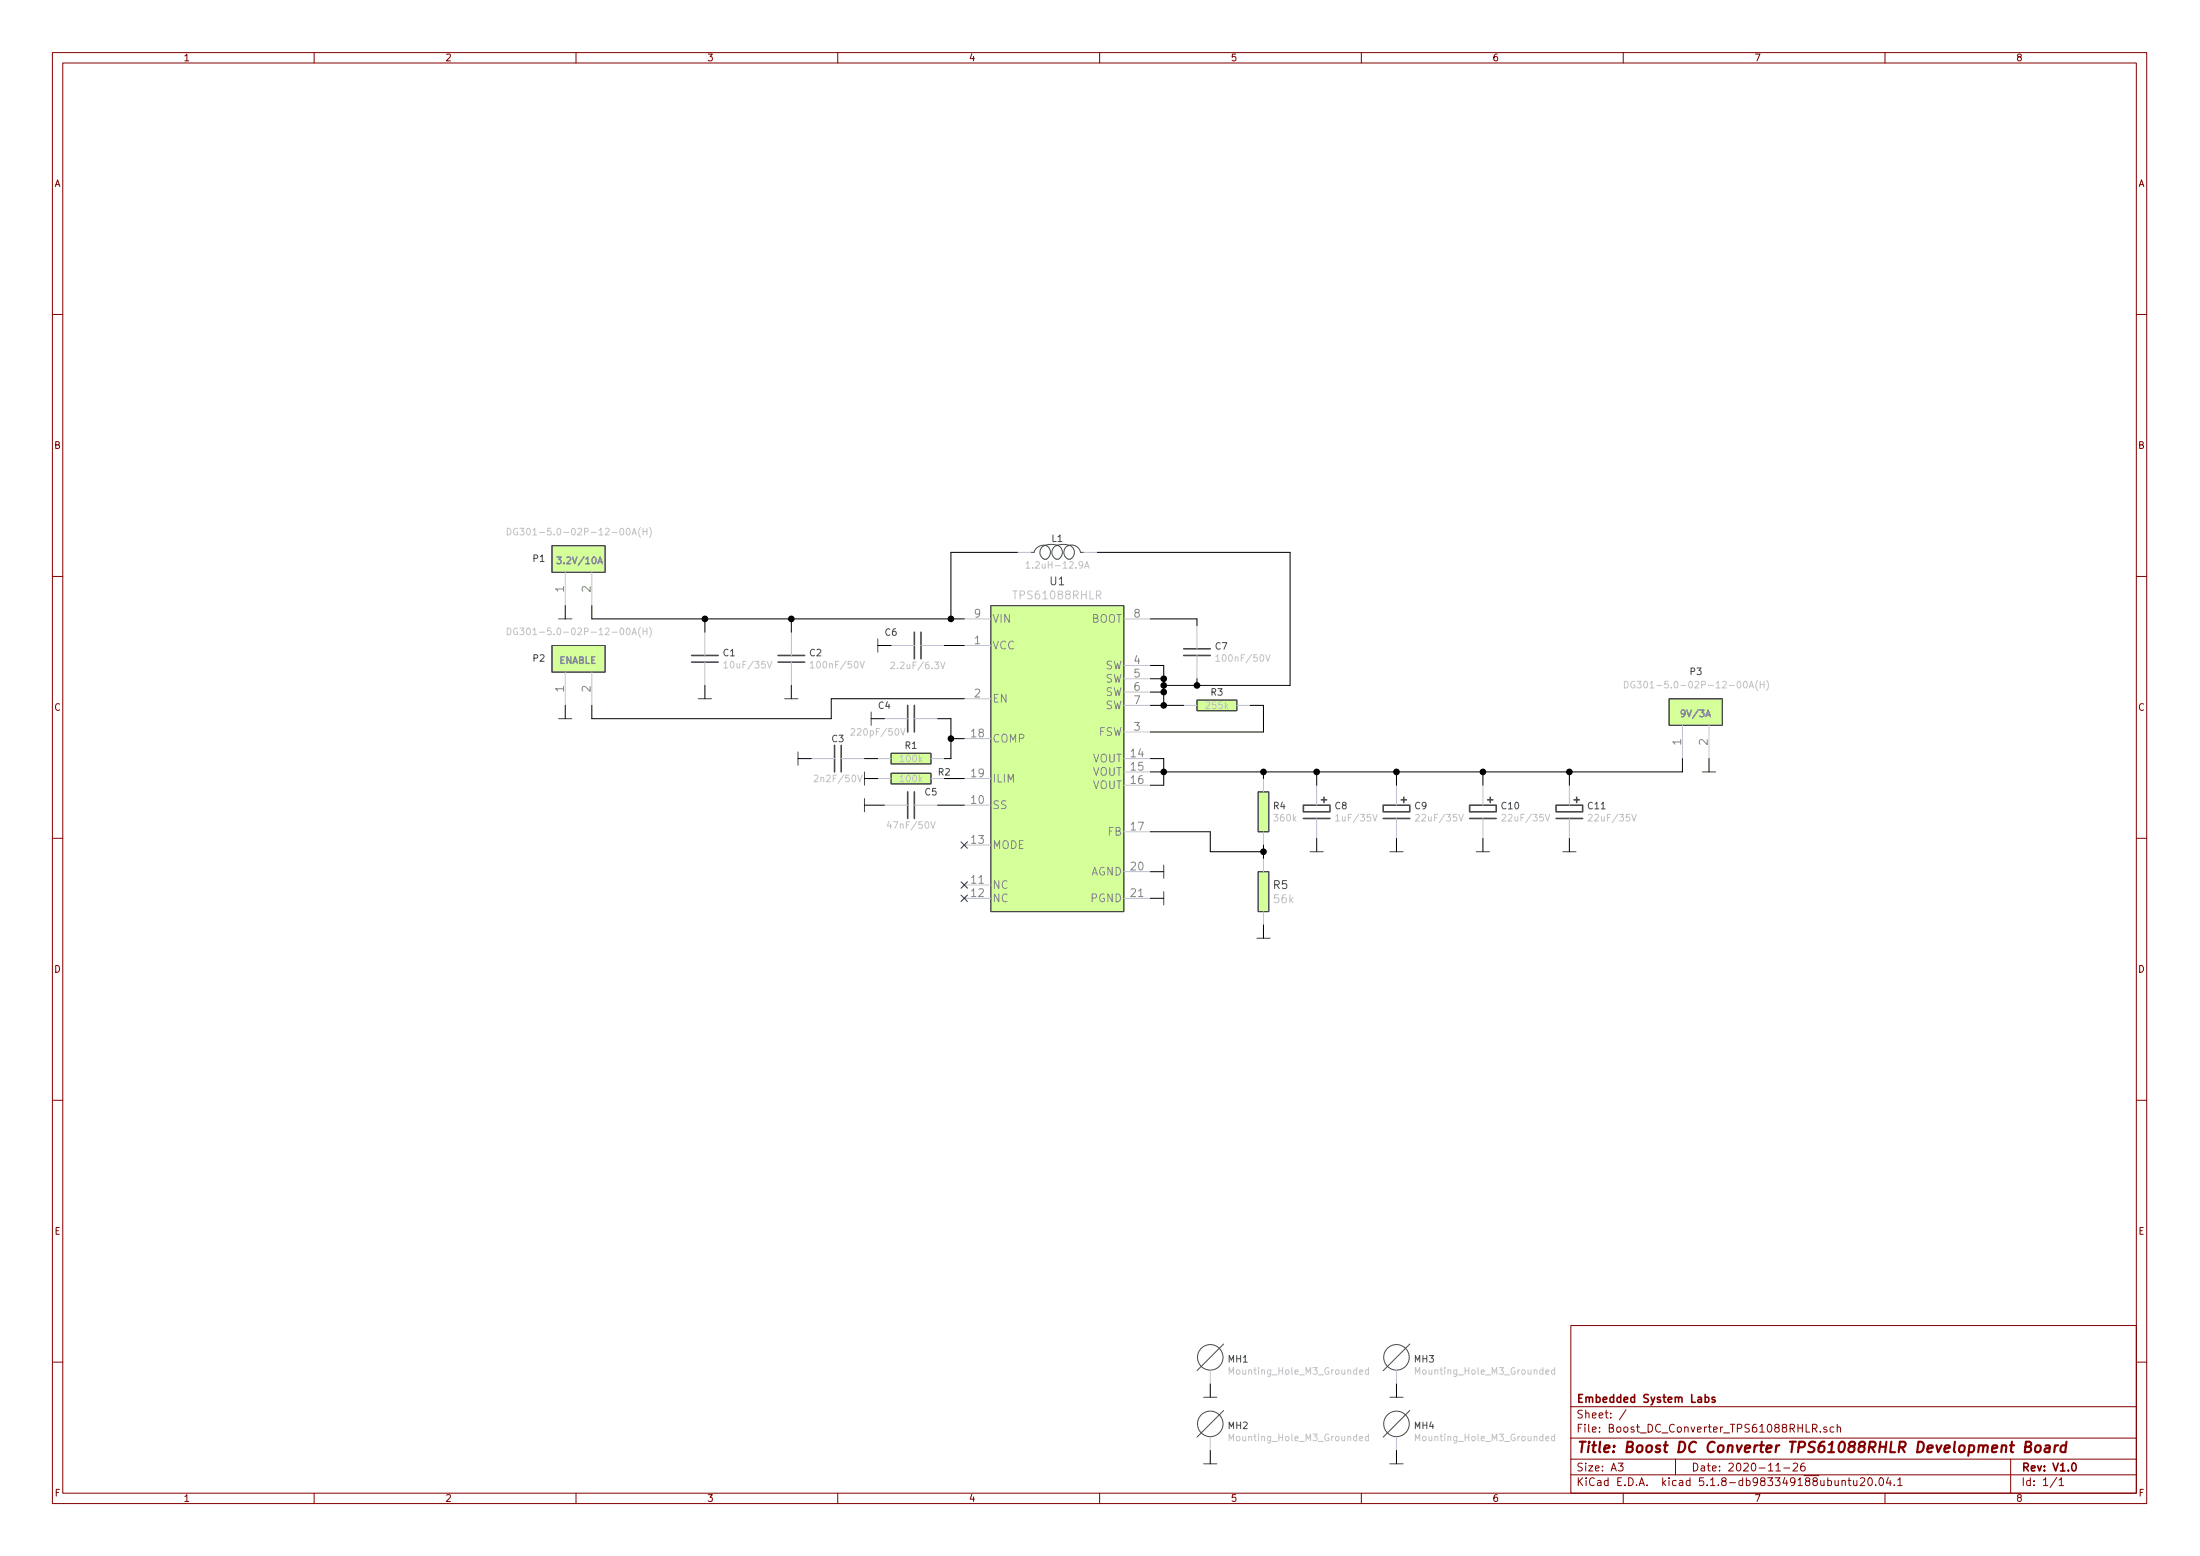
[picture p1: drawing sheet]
EESchema Schematic File Version 4
EELAYER 30 0
EELAYER END
$Descr A3 16535 11693
encoding utf-8
Sheet 1 1
Title "Boost DC Converter TPS61088RHLR Development Board"
Date "2020-11-26"
Rev "V1.0"
Comp "Embedded System Labs"
Comment1 ""
Comment2 ""
Comment3 ""
Comment4 ""
$EndDescr
$Comp
L Switching_Regulators:TPS61088RHLR U1
U 1 1
P 7950 5700
F 0 "U1" H 7950 7036 60  0000 C CNN
F 1 "TPS61088RHLR" H 7950 6930 60  0000 C CNN
F 2 "Switching:TPS61088RHLR" H 7950 5690 60  0001 C CNN
F 3 "https://www.ti.com/general/docs/suppproductinfo.tsp?distId=26&gotoUrl=http%3A%2F%2Fwww.ti.com%2Flit%2Fgpn%2Ftps61088" H 7950 5750 60  0001 C CNN
F 4 "Texas Instruments" H 7950 5700 50  0001 C CNN "Manufacturer"
F 5 "TPS61088RHLR" H 7950 5700 50  0001 C CNN "Manufacturer Part Number"
F 6 "Mouser" H 7950 5700 50  0001 C CNN "Supplier"
F 7 "595-TPS61088RHLR" H 7950 5700 50  0001 C CNN "Supplier Part Number"
F 8 "https://pl.mouser.com/ProductDetail/Texas-Instruments/TPS61088RHLR?qs=MiqG6Kq1qKNjgpnslrNKug%3D%3D" H 7950 5700 50  0001 C CNN "URL"
F 9 "13,95" H 7950 5700 50  0001 C CNN "Price@1pc"
F 10 "7" H 7950 5700 50  0001 C CNN "Price@1000pcs"
F 11 "MW" H 7950 5700 50  0001 C CNN "Developer"
F 12 "VQFN-20" H 7950 5700 50  0001 C CNN "Package"
F 13 "C87357" H 7950 5700 50  0001 C CNN "LSCS Part # (optional)"
	1    7950 5700
	1    0    0    -1  
$EndComp
$Comp
L Capacitors_Smd0603:100nF_0603 C7
U 1 1
P 9000 4900
F 0 "C7" H 9131 4946 50  0000 L CNN
F 1 "100nF/50V" H 9131 4855 50  0000 L CNN
F 2 "Capacitors_Smd_0603:100nF_0603" H 9000 4900 60  0001 C CNN
F 3 "Capacitors/Smd_0603/Components_Documentation/KEM_C1005_Y5V_SMD.pdf" H 9000 4900 60  0001 C CNN
F 4 "SAMSUNG" H 9000 4900 50  0001 C CNN "Manufacturer"
F 5 "CL10B104JB8NNNC" H 9000 4900 50  0001 C CNN "Manufacturer Part Number"
F 6 "TME" H 9000 4900 50  0001 C CNN "Supplier"
F 7 "CL10B104JB8NNNC" H 9000 4900 50  0001 C CNN "Supplier Part Number"
F 8 "https://www.tme.eu/pl/details/cl10b104jb8nnnc/kondensatory-mlcc-smd-0603/samsung/" H 9000 4900 50  0001 C CNN "URL"
F 9 "0,04540" H 9000 4900 50  0001 C CNN "Price@1pc"
F 10 "0,02231" H 9000 4900 50  0001 C CNN "Price@1000pcs"
F 11 "0603" H 9000 4900 50  0001 C CNN "Package"
	1    9000 4900
	1    0    0    -1  
$EndComp
Wire Wire Line
	8650 4650 9000 4650
Wire Wire Line
	9000 4650 9000 4700
Wire Wire Line
	9000 5100 9000 5150
Wire Wire Line
	8650 5000 8750 5000
Wire Wire Line
	8750 5000 8750 5100
Wire Wire Line
	8750 5300 8650 5300
Wire Wire Line
	8650 5100 8750 5100
Connection ~ 8750 5100
Wire Wire Line
	8750 5100 8750 5150
Wire Wire Line
	8650 5200 8750 5200
Connection ~ 8750 5200
Wire Wire Line
	8750 5200 8750 5300
Wire Wire Line
	9000 5150 8750 5150
Connection ~ 8750 5150
Wire Wire Line
	8750 5150 8750 5200
$Comp
L Resistors_Smd0603:255k R3
U 1 1
P 9150 5300
F 0 "R3" V 9050 5300 50  0000 C CNN
F 1 "255k" V 9150 5300 50  0000 C CNN
F 2 "Resistor_Smd_0603:255k_0603" H 9150 4850 50  0001 C CNN
F 3 "https://www.tme.eu/Document/a839d5a6a074011d43019559d4a1a0c7/AOA0000C307.pdf" H 9150 4850 50  0001 C CNN
F 4 "Panasonic" H 9150 5300 50  0001 C CNN "Manufacturer"
F 5 "ERA3AEB2553V" H 9150 5300 50  0001 C CNN "Manufacturer Part Number"
F 6 "TME" H 9150 5300 50  0001 C CNN "Supplier"
F 7 "ERA3AEB2553V" H 9150 5300 50  0001 C CNN "Supplier Part Number"
F 8 "https://www.tme.eu/pl/details/era3aeb2553v/rezystory-precyzyjne-smd-0603/panasonic/" H 9150 5300 50  0001 C CNN "URL"
F 9 "0,37065" H 9150 5300 50  0001 C CNN "Price@10pc"
F 10 "0,15157" H 9150 5300 50  0001 C CNN "Price@1000pcs"
F 11 "MW" H 9150 5300 50  0001 C CNN "Developer"
F 12 "0603" H 9150 5300 50  0001 C CNN "Package"
F 13 "C23354" H 9150 5300 50  0001 C CNN "LCSC Part # (optional)"
	1    9150 5300
	0    1    1    0   
$EndComp
Wire Wire Line
	8900 5300 8750 5300
Connection ~ 8750 5300
Wire Wire Line
	9400 5300 9500 5300
Wire Wire Line
	9500 5300 9500 5500
Wire Wire Line
	9500 5500 8650 5500
$Comp
L Capacitors_Smd0603:2_2uF_0603 C6
U 1 1
P 6900 4850
F 0 "C6" V 6800 4650 50  0000 C CNN
F 1 "2.2uF/6.3V" V 7050 4850 50  0000 C CNN
F 2 "Capacitors_Smd_0603:2_2uF_0603" H 7050 4500 50  0001 C CNN
F 3 "C:/Wiktor/KiCad/KiCadWolowik/Schematic/Capacitors/Smd_0603/Components_Documentation/2_2uF_0603.pdf" H 7050 4500 50  0001 C CNN
F 4 "0603" H 6900 4850 50  0001 C CNN "Package"
	1    6900 4850
	0    1    1    0   
$EndComp
Wire Wire Line
	7250 4850 7100 4850
$Comp
L power:GND #PWR0101
U 1 1
P 6600 4850
F 0 "#PWR0101" H 6600 4950 30  0001 C CNN
F 1 "GND" H 6600 4750 30  0001 C CNN
F 2 "" H 6600 4850 60  0000 C CNN
F 3 "" H 6600 4850 60  0000 C CNN
	1    6600 4850
	0    -1   -1   0   
$EndComp
$Comp
L power:GND #PWR0102
U 1 1
P 8750 6550
F 0 "#PWR0102" H 8750 6650 30  0001 C CNN
F 1 "GND" H 8750 6450 30  0001 C CNN
F 2 "" H 8750 6550 60  0000 C CNN
F 3 "" H 8750 6550 60  0000 C CNN
	1    8750 6550
	0    -1   -1   0   
$EndComp
$Comp
L power:GND #PWR0103
U 1 1
P 8750 6750
F 0 "#PWR0103" H 8750 6850 30  0001 C CNN
F 1 "GND" H 8750 6650 30  0001 C CNN
F 2 "" H 8750 6750 60  0000 C CNN
F 3 "" H 8750 6750 60  0000 C CNN
	1    8750 6750
	0    -1   -1   0   
$EndComp
Wire Wire Line
	8750 6550 8650 6550
Wire Wire Line
	8650 6750 8750 6750
Wire Wire Line
	6700 4850 6600 4850
$Comp
L Inductors:1.2uH-12.9A L1
U 1 1
P 7950 4150
F 0 "L1" V 8050 4150 50  0000 C CNN
F 1 "1.2uH-12.9A" V 7850 4150 50  0000 C CNN
F 2 "Inductors:CDMC8D28NP-1R2MC" H 7950 4150 50  0001 C CNN
F 3 "https://pl.mouser.com/datasheet/2/390/CDMC8D28-837924.pdf" H 7950 4150 50  0001 C CNN
F 4 "Sumida" H 7950 4150 50  0001 C CNN "Manufacturer"
F 5 "CDMC8D28NP-1R2MC" H 7950 4150 50  0001 C CNN "Manufacturer Part Number"
F 6 "Mouser" H 7950 4150 50  0001 C CNN "Supplier"
F 7 "851-CDMC8D28NP-1R2MC" H 7950 4150 50  0001 C CNN "Supplier Part Number"
F 8 "https://pl.mouser.com/ProductDetail/Murata-Electronics/DFE252012P-1R0M=P2?qs=KuGPmAKtFKUHla8Odvjl9w%3D%3D" H 7950 4150 50  0001 C CNN "URL"
F 9 "6,47" H 7950 4150 50  0001 C CNN "Price@1pc"
F 10 "2,6" H 7950 4150 50  0001 C CNN "Price@1000pcs"
F 11 "MW" H 7950 4150 50  0001 C CNN "Developer"
F 12 "9,5x8,7x3mm" H 7950 4150 50  0001 C CNN "Package"
F 13 "" H 7950 4150 50  0001 C CNN "LCSC Part # (optional)"
	1    7950 4150
	0    -1   -1   0   
$EndComp
Wire Wire Line
	8250 4150 9700 4150
Wire Wire Line
	9700 4150 9700 5150
Wire Wire Line
	9700 5150 9000 5150
Connection ~ 9000 5150
Wire Wire Line
	7650 4150 7150 4150
Wire Wire Line
	7150 4150 7150 4650
Wire Wire Line
	7150 4650 7250 4650
$Comp
L Capacitors_Smd0603:100nF_0603 C2
U 1 1
P 5950 4950
F 0 "C2" H 6081 4996 50  0000 L CNN
F 1 "100nF/50V" H 6081 4905 50  0000 L CNN
F 2 "Capacitors_Smd_0603:100nF_0603" H 5950 4950 60  0001 C CNN
F 3 "Capacitors/Smd_0603/Components_Documentation/KEM_C1005_Y5V_SMD.pdf" H 5950 4950 60  0001 C CNN
F 4 "SAMSUNG" H 5950 4950 50  0001 C CNN "Manufacturer"
F 5 "CL10B104JB8NNNC" H 5950 4950 50  0001 C CNN "Manufacturer Part Number"
F 6 "TME" H 5950 4950 50  0001 C CNN "Supplier"
F 7 "CL10B104JB8NNNC" H 5950 4950 50  0001 C CNN "Supplier Part Number"
F 8 "https://www.tme.eu/pl/details/cl10b104jb8nnnc/kondensatory-mlcc-smd-0603/samsung/" H 5950 4950 50  0001 C CNN "URL"
F 9 "0,04540" H 5950 4950 50  0001 C CNN "Price@1pc"
F 10 "0,02231" H 5950 4950 50  0001 C CNN "Price@1000pcs"
F 11 "0603" H 5950 4950 50  0001 C CNN "Package"
	1    5950 4950
	1    0    0    -1  
$EndComp
Wire Wire Line
	7150 4650 5950 4650
Wire Wire Line
	5950 4650 5950 4750
Connection ~ 7150 4650
$Comp
L power:GND #PWR0104
U 1 1
P 5950 5250
F 0 "#PWR0104" H 5950 5350 30  0001 C CNN
F 1 "GND" H 5950 5150 30  0001 C CNN
F 2 "" H 5950 5250 60  0000 C CNN
F 3 "" H 5950 5250 60  0000 C CNN
	1    5950 5250
	-1   0    0    1   
$EndComp
Wire Wire Line
	5950 5150 5950 5250
$Comp
L Capacitors_Smd1210:10uF_35V_X7R_1210 C1
U 1 1
P 5300 4950
F 0 "C1" H 5431 4996 50  0000 L CNN
F 1 "10uF/35V" H 5431 4905 50  0000 L CNN
F 2 "Capacitors_Smd_1210:10uF_35V_X7R_1210" H 5300 4950 50  0001 C CNN
F 3 "Capacitors/Smd_1210/General Multilayer Ceramic Capacitors.pdf" H 5300 4950 50  0001 C CNN
F 4 "SAMSUNG" H 5300 4950 50  0001 C CNN "Manufacturer"
F 5 "CL32B106KLULNNE" H 5300 4950 50  0001 C CNN "Manufacturer Part Number"
F 6 "TME" H 5300 4950 50  0001 C CNN "Supplier"
F 7 "CL32B106KLULNNE" H 5300 4950 50  0001 C CNN "Supplier Part Number"
F 8 "https://www.tme.eu/pl/details/cl32b106klulnne/kondensatory-mlcc-smd-1210/samsung/" H 5300 4950 50  0001 C CNN "URL"
F 9 "1,35100" H 5300 4950 50  0001 C CNN "Price@1pc"
F 10 "0,63386" H 5300 4950 50  0001 C CNN "Price@1000pcs"
F 11 "WP" H 5300 4950 50  0001 C CNN "Developer"
F 12 "1210" H 5300 4950 50  0001 C CNN "Package"
	1    5300 4950
	1    0    0    -1  
$EndComp
$Comp
L power:GND #PWR0105
U 1 1
P 5300 5250
F 0 "#PWR0105" H 5300 5350 30  0001 C CNN
F 1 "GND" H 5300 5150 30  0001 C CNN
F 2 "" H 5300 5250 60  0000 C CNN
F 3 "" H 5300 5250 60  0000 C CNN
	1    5300 5250
	-1   0    0    1   
$EndComp
Wire Wire Line
	5300 5150 5300 5250
Wire Wire Line
	5950 4650 5300 4650
Wire Wire Line
	5300 4650 5300 4750
Connection ~ 5950 4650
$Comp
L Resistors_Smd0603:100k_0603 R2
U 1 1
P 6850 5850
F 0 "R2" V 6800 6100 50  0000 C CNN
F 1 "100k" V 6850 5850 50  0000 C CNN
F 2 "Resistor_Smd_0603:100k_0603" H 6850 5850 50  0001 C CNN
F 3 "https://www.tme.eu/Document/fa390a0a31e891a154d3713216995c6e/HighPowerHP.pdf" H 6850 5850 50  0001 C CNN
F 4 "ROYAL OHM" H 6850 5850 50  0001 C CNN "Manufacturer"
F 5 "HP03W5J0104T5E" H 6850 5850 50  0001 C CNN "Manufacturer Part Number"
F 6 "TME" H 6850 5850 50  0001 C CNN "Supplier"
F 7 "HP03-100K5%" H 6850 5850 50  0001 C CNN "Supplier Part Number"
F 8 "https://www.tme.eu/pl/details/hp03-100k5%25/rezystory-smd-0603/royal-ohm/hp03w5j0104t5e/" H 6850 5850 50  0001 C CNN "URL"
F 9 "0,07415" H 6850 5850 50  0001 C CNN "Price@50pcs"
F 10 "0,01696" H 6850 5850 50  0001 C CNN "Price@1000pcs"
F 11 "MW" H 6850 5850 50  0001 C CNN "Developer"
F 12 "0603" H 6850 5850 50  0001 C CNN "Package"
F 13 "C269699" H 6850 5850 50  0001 C CNN "LCSC Part # (optional)"
	1    6850 5850
	0    1    1    0   
$EndComp
Wire Wire Line
	7250 5850 7100 5850
$Comp
L power:GND #PWR0106
U 1 1
P 6500 5850
F 0 "#PWR0106" H 6500 5950 30  0001 C CNN
F 1 "GND" H 6500 5750 30  0001 C CNN
F 2 "" H 6500 5850 60  0000 C CNN
F 3 "" H 6500 5850 60  0000 C CNN
	1    6500 5850
	0    -1   -1   0   
$EndComp
Wire Wire Line
	6600 5850 6500 5850
$Comp
L Capacitors_Smd0603:47nF_0603 C5
U 1 1
P 6850 6050
F 0 "C5" V 6750 6200 50  0000 C CNN
F 1 "47nF/50V" V 7000 6050 50  0000 C CNN
F 2 "Capacitors_Smd_0603:47nF_0603" H 6850 6050 60  0001 C CNN
F 3 "http://www.passivecomponent.com/wp-content/uploads/datasheet/WTC_MLCC_General_Purpose.pdf" H 6850 6050 60  0001 C CNN
F 4 "WALSIN" H 6850 6050 50  0001 C CNN "Manufacturer"
F 5 "0603B473K500CT" H 6850 6050 50  0001 C CNN "Manufacturer Part Number"
F 6 "TME" H 6850 6050 50  0001 C CNN "Supplier"
F 7 "0603B473K500CT" H 6850 6050 50  0001 C CNN "Supplier Part Number"
F 8 "https://www.tme.eu/pl/details/0603b473k500ct/kondensatory-mlcc-smd-0603/walsin/" H 6850 6050 50  0001 C CNN "URL"
F 9 "0,06502" H 6850 6050 50  0001 C CNN "Price@100pcs"
F 10 "0,02748" H 6850 6050 50  0001 C CNN "Price@1000pcs"
F 11 "MW" H 6850 6050 50  0001 C CNN "Developer"
F 12 "0603" H 6850 6050 50  0001 C CNN "Package"
F 13 "C313102" H 6850 6050 50  0001 C CNN "LCSC Part # (optional)"
	1    6850 6050
	0    1    1    0   
$EndComp
Wire Wire Line
	7250 6050 7050 6050
$Comp
L power:GND #PWR0107
U 1 1
P 6500 6050
F 0 "#PWR0107" H 6500 6150 30  0001 C CNN
F 1 "GND" H 6500 5950 30  0001 C CNN
F 2 "" H 6500 6050 60  0000 C CNN
F 3 "" H 6500 6050 60  0000 C CNN
	1    6500 6050
	0    -1   -1   0   
$EndComp
Wire Wire Line
	6500 6050 6650 6050
NoConn ~ 7250 6350
NoConn ~ 7250 6650
NoConn ~ 7250 6750
Wire Wire Line
	8650 5700 8750 5700
Wire Wire Line
	8750 5700 8750 5800
Wire Wire Line
	8750 5900 8650 5900
Wire Wire Line
	8650 5800 8750 5800
Connection ~ 8750 5800
Wire Wire Line
	8750 5800 8750 5900
$Comp
L Resistors_Smd0603:360k_0603 R4
U 1 1
P 9500 6100
F 0 "R4" H 9568 6146 50  0000 L CNN
F 1 "360k" H 9568 6055 50  0000 L CNN
F 2 "Resistor_Smd_0603:360k_0603" H 9500 6100 50  0001 C CNN
F 3 "/home/mw/kicad_library/Schematic/Resistors/Smd_0603/Components_Documentation/Vishay_Resistors_SM0603.pdf" H 9500 6100 50  0001 C CNN
F 4 "0603" H 9500 6100 50  0001 C CNN "Package"
	1    9500 6100
	1    0    0    -1  
$EndComp
Wire Wire Line
	8750 5800 9500 5800
Wire Wire Line
	9500 5800 9500 5850
$Comp
L Resistors_Smd0603:56k_0603 R5
U 1 1
P 9500 6700
F 0 "R5" H 9568 6753 60  0000 L CNN
F 1 "56k" H 9568 6647 60  0000 L CNN
F 2 "Resistor_Smd_0603:56k_0603" H 9500 7350 60  0001 C CNN
F 3 "Resistors/Smd_0603/Components_Documentation/Vishay_Resistors_SM0603.pdf" H 9500 7350 60  0001 C CNN
F 4 "ROYAL OHM" H 9500 6700 50  0001 C CNN "Manufacturer"
F 5 "0603SAF5602T5E" H 9500 6700 50  0001 C CNN "Manufacturer Part Number"
F 6 "TME" H 9500 6700 50  0001 C CNN "Supplier"
F 7 "	SMD0603-56K-1%" H 9500 6700 50  0001 C CNN "Supplier Part Number"
F 8 "https://www.tme.eu/pl/details/smd0603-56k-1%2525/rezystory-smd-0603/royal-ohm/0603saf5602t5e/" H 9500 6700 50  0001 C CNN "URL"
F 9 "0,04693" H 9500 6700 50  0001 C CNN "Price@1pc"
F 10 "0,01269" H 9500 6700 50  0001 C CNN "Price@1000pcs"
F 11 "0603" H 9500 6700 50  0001 C CNN "Package"
	1    9500 6700
	1    0    0    -1  
$EndComp
$Comp
L power:GND #PWR0108
U 1 1
P 9500 7050
F 0 "#PWR0108" H 9500 7150 30  0001 C CNN
F 1 "GND" H 9500 6950 30  0001 C CNN
F 2 "" H 9500 7050 60  0000 C CNN
F 3 "" H 9500 7050 60  0000 C CNN
	1    9500 7050
	1    0    0    -1  
$EndComp
Wire Wire Line
	9500 6950 9500 7050
Wire Wire Line
	9500 6450 9500 6400
Wire Wire Line
	8650 6250 9100 6250
Wire Wire Line
	9100 6250 9100 6400
Wire Wire Line
	9100 6400 9500 6400
Connection ~ 9500 6400
Wire Wire Line
	9500 6400 9500 6350
$Comp
L Resistors_Smd0603:100k_0603 R1
U 1 1
P 6850 5700
F 0 "R1" V 6750 5700 50  0000 C CNN
F 1 "100k" V 6850 5700 50  0000 C CNN
F 2 "Resistor_Smd_0603:100k_0603" H 6850 5700 50  0001 C CNN
F 3 "https://www.tme.eu/Document/fa390a0a31e891a154d3713216995c6e/HighPowerHP.pdf" H 6850 5700 50  0001 C CNN
F 4 "ROYAL OHM" H 6850 5700 50  0001 C CNN "Manufacturer"
F 5 "HP03W5J0104T5E" H 6850 5700 50  0001 C CNN "Manufacturer Part Number"
F 6 "TME" H 6850 5700 50  0001 C CNN "Supplier"
F 7 "HP03-100K5%" H 6850 5700 50  0001 C CNN "Supplier Part Number"
F 8 "https://www.tme.eu/pl/details/hp03-100k5%25/rezystory-smd-0603/royal-ohm/hp03w5j0104t5e/" H 6850 5700 50  0001 C CNN "URL"
F 9 "0,07415" H 6850 5700 50  0001 C CNN "Price@50pcs"
F 10 "0,01696" H 6850 5700 50  0001 C CNN "Price@1000pcs"
F 11 "MW" H 6850 5700 50  0001 C CNN "Developer"
F 12 "0603" H 6850 5700 50  0001 C CNN "Package"
F 13 "C269699" H 6850 5700 50  0001 C CNN "LCSC Part # (optional)"
	1    6850 5700
	0    1    1    0   
$EndComp
$Comp
L Capacitors_Smd0603:2n2F_0603 C3
U 1 1
P 6300 5700
F 0 "C3" V 6150 5700 50  0000 C CNN
F 1 "2n2F/50V" V 6450 5700 50  0000 C CNN
F 2 "Capacitors_Smd_0603:2.2nF_0603" H 6700 5350 50  0001 C CNN
F 3 "https://pl.mouser.com/datasheet/2/281/murata_03052018_GRM_Series_1-1310166.pdf" H 6700 5350 50  0001 C CNN
F 4 "Murata Electronics" H 6300 5700 50  0001 C CNN "Manufacturer"
F 5 "GRM1885C1H222JA01D" H 6300 5700 50  0001 C CNN "Manufacturer Part Number"
F 6 "Mouser" H 6300 5700 50  0001 C CNN "Supplier"
F 7 "81-GRM1885C1H222JA01" H 6300 5700 50  0001 C CNN "Supplier Part Number"
F 8 "https://pl.mouser.com/Search/Refine?Keyword=81-GRM1885C1H222JA01" H 6300 5700 50  0001 C CNN "URL"
F 9 "0,13" H 6300 5700 50  0001 C CNN "Price@1pc"
F 10 "0,024" H 6300 5700 50  0001 C CNN "Price@1000pcs"
F 11 "0603" H 6300 5700 50  0001 C CNN "Package"
	1    6300 5700
	0    1    1    0   
$EndComp
Wire Wire Line
	6500 5700 6600 5700
$Comp
L power:GND #PWR0109
U 1 1
P 6000 5700
F 0 "#PWR0109" H 6000 5800 30  0001 C CNN
F 1 "GND" H 6000 5600 30  0001 C CNN
F 2 "" H 6000 5700 60  0000 C CNN
F 3 "" H 6000 5700 60  0000 C CNN
	1    6000 5700
	0    -1   -1   0   
$EndComp
Wire Wire Line
	6100 5700 6000 5700
Wire Wire Line
	7250 5550 7150 5550
$Comp
L Capacitors_Smd0603:220pF_0603 C4
U 1 1
P 6850 5400
F 0 "C4" V 6750 5200 50  0000 C CNN
F 1 "220pF/50V" V 6950 5150 50  0000 C CNN
F 2 "Capacitors_Smd_0603:220pF_0603" H 6850 5400 50  0001 C CNN
F 3 "https://pl.mouser.com/datasheet/2/40/C0GNP0-Dielectric-951274.pdf" H 6850 5400 50  0001 C CNN
F 4 "AVX" H 6850 5400 50  0001 C CNN "Manufacturer"
F 5 "06035A221JAT2A " H 6850 5400 50  0001 C CNN "Manufacturer Part Number"
F 6 "Mouser" H 6850 5400 50  0001 C CNN "Supplier"
F 7 "581-06035A221J " H 6850 5400 50  0001 C CNN "Supplier Part Number"
F 8 "https://pl.mouser.com/ProductDetail/AVX/06035A221JAT2A?qs=sGAEpiMZZMs0AnBnWHyRQE2IRmxFPR1eltIuQ0lzIwI%3D" H 6850 5400 50  0001 C CNN "URL"
F 9 "0,168" H 6850 5400 50  0001 C CNN "Price@100pcs"
F 10 "0,10" H 6850 5400 50  0001 C CNN "Price@1000pcs"
F 11 "IW" H 6850 5400 50  0001 C CNN "Developer"
F 12 "0603" H 6850 5400 50  0001 C CNN "Package"
F 13 "C431002" H 6850 5400 50  0001 C CNN "LCSC Part # (optional)"
	1    6850 5400
	0    1    1    0   
$EndComp
Wire Wire Line
	7150 5550 7150 5400
Wire Wire Line
	7150 5400 7050 5400
Wire Wire Line
	7150 5550 7150 5700
Wire Wire Line
	7150 5700 7100 5700
Connection ~ 7150 5550
$Comp
L power:GND #PWR0110
U 1 1
P 6550 5400
F 0 "#PWR0110" H 6550 5500 30  0001 C CNN
F 1 "GND" H 6550 5300 30  0001 C CNN
F 2 "" H 6550 5400 60  0000 C CNN
F 3 "" H 6550 5400 60  0000 C CNN
	1    6550 5400
	0    -1   -1   0   
$EndComp
Wire Wire Line
	6650 5400 6550 5400
$Comp
L Capacitors_Smd_Tantal:22uF35V C9
U 1 1
P 10500 6050
F 0 "C9" H 10631 6046 50  0000 L CNN
F 1 "22uF/35V" H 10631 5955 50  0000 L CNN
F 2 "Smd_Tantal:22uF_35V_Size_D" H 10500 6050 60  0001 C CNN
F 3 "https://www.tme.eu/Document/a5d90d85079967994fb49c0e8f8ad6e9/293d.pdf" H 10500 6050 60  0001 C CNN
F 4 "VISHAY" H 10500 6050 50  0001 C CNN "Manufacturer"
F 5 "293D226X9035D2TE3" H 10500 6050 50  0001 C CNN "Manufacturer Part Number"
F 6 "TME" H 10500 6050 50  0001 C CNN "Supplier"
F 7 "293D226X9035D2TE3" H 10500 6050 50  0001 C CNN "Supplier Part Number"
F 8 "https://www.tme.eu/pl/details/293d226x9035d2te3/kondensatory-tantalowe-smd/vishay/" H 10500 6050 50  0001 C CNN "URL"
F 9 "3,31250" H 10500 6050 50  0001 C CNN "Price@1pc"
F 10 "1,65625" H 10500 6050 50  0001 C CNN "Price@1000pcs"
F 11 "MW" H 10500 6050 50  0001 C CNN "Developer"
F 12 "Size_D" H 10500 6050 50  0001 C CNN "Package"
F 13 "C126947" H 10500 6050 50  0001 C CNN "LCSC Part # (optional)"
	1    10500 6050
	1    0    0    -1  
$EndComp
$Comp
L Capacitors_Smd_Tantal:22uF35V C10
U 1 1
P 11150 6050
F 0 "C10" H 11281 6046 50  0000 L CNN
F 1 "22uF/35V" H 11281 5955 50  0000 L CNN
F 2 "Smd_Tantal:22uF_35V_Size_D" H 11150 6050 60  0001 C CNN
F 3 "https://www.tme.eu/Document/a5d90d85079967994fb49c0e8f8ad6e9/293d.pdf" H 11150 6050 60  0001 C CNN
F 4 "VISHAY" H 11150 6050 50  0001 C CNN "Manufacturer"
F 5 "293D226X9035D2TE3" H 11150 6050 50  0001 C CNN "Manufacturer Part Number"
F 6 "TME" H 11150 6050 50  0001 C CNN "Supplier"
F 7 "293D226X9035D2TE3" H 11150 6050 50  0001 C CNN "Supplier Part Number"
F 8 "https://www.tme.eu/pl/details/293d226x9035d2te3/kondensatory-tantalowe-smd/vishay/" H 11150 6050 50  0001 C CNN "URL"
F 9 "3,31250" H 11150 6050 50  0001 C CNN "Price@1pc"
F 10 "1,65625" H 11150 6050 50  0001 C CNN "Price@1000pcs"
F 11 "MW" H 11150 6050 50  0001 C CNN "Developer"
F 12 "Size_D" H 11150 6050 50  0001 C CNN "Package"
F 13 "C126947" H 11150 6050 50  0001 C CNN "LCSC Part # (optional)"
	1    11150 6050
	1    0    0    -1  
$EndComp
$Comp
L Capacitors_Smd_Tantal:22uF35V C11
U 1 1
P 11800 6050
F 0 "C11" H 11931 6046 50  0000 L CNN
F 1 "22uF/35V" H 11931 5955 50  0000 L CNN
F 2 "Smd_Tantal:22uF_35V_Size_D" H 11800 6050 60  0001 C CNN
F 3 "https://www.tme.eu/Document/a5d90d85079967994fb49c0e8f8ad6e9/293d.pdf" H 11800 6050 60  0001 C CNN
F 4 "VISHAY" H 11800 6050 50  0001 C CNN "Manufacturer"
F 5 "293D226X9035D2TE3" H 11800 6050 50  0001 C CNN "Manufacturer Part Number"
F 6 "TME" H 11800 6050 50  0001 C CNN "Supplier"
F 7 "293D226X9035D2TE3" H 11800 6050 50  0001 C CNN "Supplier Part Number"
F 8 "https://www.tme.eu/pl/details/293d226x9035d2te3/kondensatory-tantalowe-smd/vishay/" H 11800 6050 50  0001 C CNN "URL"
F 9 "3,31250" H 11800 6050 50  0001 C CNN "Price@1pc"
F 10 "1,65625" H 11800 6050 50  0001 C CNN "Price@1000pcs"
F 11 "MW" H 11800 6050 50  0001 C CNN "Developer"
F 12 "Size_D" H 11800 6050 50  0001 C CNN "Package"
F 13 "C126947" H 11800 6050 50  0001 C CNN "LCSC Part # (optional)"
	1    11800 6050
	1    0    0    -1  
$EndComp
$Comp
L power:GND #PWR0111
U 1 1
P 10500 6400
F 0 "#PWR0111" H 10500 6500 30  0001 C CNN
F 1 "GND" H 10500 6300 30  0001 C CNN
F 2 "" H 10500 6400 60  0000 C CNN
F 3 "" H 10500 6400 60  0000 C CNN
	1    10500 6400
	1    0    0    -1  
$EndComp
Wire Wire Line
	10500 6300 10500 6400
$Comp
L power:GND #PWR0112
U 1 1
P 11150 6400
F 0 "#PWR0112" H 11150 6500 30  0001 C CNN
F 1 "GND" H 11150 6300 30  0001 C CNN
F 2 "" H 11150 6400 60  0000 C CNN
F 3 "" H 11150 6400 60  0000 C CNN
	1    11150 6400
	1    0    0    -1  
$EndComp
Wire Wire Line
	11150 6300 11150 6400
$Comp
L power:GND #PWR0113
U 1 1
P 11800 6400
F 0 "#PWR0113" H 11800 6500 30  0001 C CNN
F 1 "GND" H 11800 6300 30  0001 C CNN
F 2 "" H 11800 6400 60  0000 C CNN
F 3 "" H 11800 6400 60  0000 C CNN
	1    11800 6400
	1    0    0    -1  
$EndComp
Wire Wire Line
	11800 6300 11800 6400
Wire Wire Line
	9500 5800 9900 5800
Wire Wire Line
	11800 5800 11800 5900
Connection ~ 9500 5800
Wire Wire Line
	11150 5900 11150 5800
Connection ~ 11150 5800
Wire Wire Line
	11150 5800 11800 5800
Wire Wire Line
	10500 5900 10500 5800
Connection ~ 10500 5800
Wire Wire Line
	10500 5800 11150 5800
$Comp
L Capacitors_Smd_Tantal:1uF_35V_SMD_Tantal C8
U 1 1
P 9900 6050
F 0 "C8" H 10031 6046 50  0000 L CNN
F 1 "1uF/35V" H 10031 5955 50  0000 L CNN
F 2 "Smd_Tantal:1uF_35V_B_Tantal" H 9900 6050 60  0001 C CNN
F 3 "Smd_Tantal/Components_Documentation/AVX_Tantal_Capacitors.pdf" H 10031 5909 60  0001 L CNN
	1    9900 6050
	1    0    0    -1  
$EndComp
$Comp
L power:GND #PWR0114
U 1 1
P 9900 6400
F 0 "#PWR0114" H 9900 6500 30  0001 C CNN
F 1 "GND" H 9900 6300 30  0001 C CNN
F 2 "" H 9900 6400 60  0000 C CNN
F 3 "" H 9900 6400 60  0000 C CNN
	1    9900 6400
	1    0    0    -1  
$EndComp
Wire Wire Line
	9900 6300 9900 6400
Wire Wire Line
	9900 5900 9900 5800
Connection ~ 9900 5800
Wire Wire Line
	9900 5800 10500 5800
Wire Wire Line
	7250 5250 6250 5250
Wire Wire Line
	6250 5250 6250 5400
Wire Wire Line
	6250 5400 4450 5400
Wire Wire Line
	5300 4650 4450 4650
Connection ~ 5300 4650
Wire Wire Line
	11800 5800 12650 5800
Connection ~ 11800 5800
$Comp
L Discrete_Connectors:DG301-5.0-02P-12-00A(H) P3
U 1 1
P 12750 5350
F 0 "P3" V 13050 5400 50  0000 R CNN
F 1 "DG301-5.0-02P-12-00A(H)" V 12950 5900 50  0000 R CNN
F 2 "Discrete_Connectors:DG301-5.0-02P-12-00A(H)" H 13850 4600 50  0001 C CNN
F 3 "Connectors/Discrete_Connectors/Components_Documentation/DG301-5.0-03P-12-00A(H).pdf" H 13850 4600 50  0001 C CNN
F 4 "	DEGSON ELECTRONICS" H 12750 5350 50  0001 C CNN "Manufacturer"
F 5 "DG301-5.0-02P-12-00A(H)" H 12750 5350 50  0001 C CNN "Manufacturer Part Number"
F 6 "TME" H 12750 5350 50  0001 C CNN "Supplier"
F 7 "DG301-5.0-2P12" H 12750 5350 50  0001 C CNN "Supplier Part Number"
F 8 "https://www.tme.eu/pl/details/dg301-5.0-2p12/listwy-zaciskowe-do-druku/degson-electronics/dg301-5-0-02p-12-00a-h/" H 12750 5350 50  0001 C CNN "URL"
F 9 "0,6176" H 12750 5350 50  0001 C CNN "Price@1pc"
F 10 "0,4119" H 12750 5350 50  0001 C CNN "Price@1000pcs"
F 11 "WP" H 12750 5350 50  0001 C CNN "Developer"
	1    12750 5350
	0    -1   -1   0   
$EndComp
Wire Wire Line
	12650 5700 12650 5800
$Comp
L power:GND #PWR0115
U 1 1
P 12850 5800
F 0 "#PWR0115" H 12850 5900 30  0001 C CNN
F 1 "GND" H 12850 5700 30  0001 C CNN
F 2 "" H 12850 5800 60  0000 C CNN
F 3 "" H 12850 5800 60  0000 C CNN
	1    12850 5800
	1    0    0    -1  
$EndComp
Wire Wire Line
	12850 5700 12850 5800
Text Notes 12625 5400 0    50   ~ 10
9V/3A
$Comp
L Discrete_Connectors:DG301-5.0-02P-12-00A(H) P1
U 1 1
P 4350 4200
F 0 "P1" V 4350 4550 50  0000 R CNN
F 1 "DG301-5.0-02P-12-00A(H)" V 4550 4750 50  0000 R CNN
F 2 "Discrete_Connectors:DG301-5.0-02P-12-00A(H)" H 5450 3450 50  0001 C CNN
F 3 "Connectors/Discrete_Connectors/Components_Documentation/DG301-5.0-03P-12-00A(H).pdf" H 5450 3450 50  0001 C CNN
F 4 "	DEGSON ELECTRONICS" H 4350 4200 50  0001 C CNN "Manufacturer"
F 5 "DG301-5.0-02P-12-00A(H)" H 4350 4200 50  0001 C CNN "Manufacturer Part Number"
F 6 "TME" H 4350 4200 50  0001 C CNN "Supplier"
F 7 "DG301-5.0-2P12" H 4350 4200 50  0001 C CNN "Supplier Part Number"
F 8 "https://www.tme.eu/pl/details/dg301-5.0-2p12/listwy-zaciskowe-do-druku/degson-electronics/dg301-5-0-02p-12-00a-h/" H 4350 4200 50  0001 C CNN "URL"
F 9 "0,6176" H 4350 4200 50  0001 C CNN "Price@1pc"
F 10 "0,4119" H 4350 4200 50  0001 C CNN "Price@1000pcs"
F 11 "WP" H 4350 4200 50  0001 C CNN "Developer"
	1    4350 4200
	0    -1   -1   0   
$EndComp
Wire Wire Line
	4450 4550 4450 4650
$Comp
L power:GND #PWR0116
U 1 1
P 4250 4650
F 0 "#PWR0116" H 4250 4750 30  0001 C CNN
F 1 "GND" H 4250 4550 30  0001 C CNN
F 2 "" H 4250 4650 60  0000 C CNN
F 3 "" H 4250 4650 60  0000 C CNN
	1    4250 4650
	-1   0    0    1   
$EndComp
Wire Wire Line
	4250 4550 4250 4650
$Comp
L Discrete_Connectors:DG301-5.0-02P-12-00A(H) P2
U 1 1
P 4350 4950
F 0 "P2" V 4350 5300 50  0000 R CNN
F 1 "DG301-5.0-02P-12-00A(H)" V 4550 5500 50  0000 R CNN
F 2 "Discrete_Connectors:DG301-5.0-02P-12-00A(H)" H 5450 4200 50  0001 C CNN
F 3 "Connectors/Discrete_Connectors/Components_Documentation/DG301-5.0-03P-12-00A(H).pdf" H 5450 4200 50  0001 C CNN
F 4 "	DEGSON ELECTRONICS" H 4350 4950 50  0001 C CNN "Manufacturer"
F 5 "DG301-5.0-02P-12-00A(H)" H 4350 4950 50  0001 C CNN "Manufacturer Part Number"
F 6 "TME" H 4350 4950 50  0001 C CNN "Supplier"
F 7 "DG301-5.0-2P12" H 4350 4950 50  0001 C CNN "Supplier Part Number"
F 8 "https://www.tme.eu/pl/details/dg301-5.0-2p12/listwy-zaciskowe-do-druku/degson-electronics/dg301-5-0-02p-12-00a-h/" H 4350 4950 50  0001 C CNN "URL"
F 9 "0,6176" H 4350 4950 50  0001 C CNN "Price@1pc"
F 10 "0,4119" H 4350 4950 50  0001 C CNN "Price@1000pcs"
F 11 "WP" H 4350 4950 50  0001 C CNN "Developer"
	1    4350 4950
	0    -1   -1   0   
$EndComp
Wire Wire Line
	4450 5400 4450 5300
$Comp
L power:GND #PWR0117
U 1 1
P 4250 5400
F 0 "#PWR0117" H 4250 5500 30  0001 C CNN
F 1 "GND" H 4250 5300 30  0001 C CNN
F 2 "" H 4250 5400 60  0000 C CNN
F 3 "" H 4250 5400 60  0000 C CNN
	1    4250 5400
	-1   0    0    1   
$EndComp
Wire Wire Line
	4250 5300 4250 5400
Text Notes 4200 5000 0    50   ~ 10
ENABLE
Text Notes 4175 4250 0    50   ~ 10
3.2V/10A
$Comp
L Mounting_Holes:Mounting_Hole_M3_Grounded MH4
U 1 1
P 10500 10700
F 0 "MH4" H 10628 10688 50  0000 L CNN
F 1 "Mounting_Hole_M3_Grounded" H 10628 10597 50  0000 L CNN
F 2 "Mounting_Holes:Mounting_Hole_M3_Grounded" H 10550 10500 50  0001 C CNN
F 3 "" H 10550 10500 50  0001 C CNN
	1    10500 10700
	1    0    0    -1  
$EndComp
$Comp
L power:GND #PWR0118
U 1 1
P 10500 11000
F 0 "#PWR0118" H 10500 11100 30  0001 C CNN
F 1 "GND" H 10500 10900 30  0001 C CNN
F 2 "" H 10500 11000 60  0000 C CNN
F 3 "" H 10500 11000 60  0000 C CNN
	1    10500 11000
	1    0    0    -1  
$EndComp
Wire Wire Line
	10500 10900 10500 11000
$Comp
L Mounting_Holes:Mounting_Hole_M3_Grounded MH3
U 1 1
P 10500 10200
F 0 "MH3" H 10628 10188 50  0000 L CNN
F 1 "Mounting_Hole_M3_Grounded" H 10628 10097 50  0000 L CNN
F 2 "Mounting_Holes:Mounting_Hole_M3_Grounded" H 10550 10000 50  0001 C CNN
F 3 "" H 10550 10000 50  0001 C CNN
	1    10500 10200
	1    0    0    -1  
$EndComp
$Comp
L power:GND #PWR0119
U 1 1
P 10500 10500
F 0 "#PWR0119" H 10500 10600 30  0001 C CNN
F 1 "GND" H 10500 10400 30  0001 C CNN
F 2 "" H 10500 10500 60  0000 C CNN
F 3 "" H 10500 10500 60  0000 C CNN
	1    10500 10500
	1    0    0    -1  
$EndComp
Wire Wire Line
	10500 10400 10500 10500
$Comp
L Mounting_Holes:Mounting_Hole_M3_Grounded MH2
U 1 1
P 9100 10700
F 0 "MH2" H 9228 10688 50  0000 L CNN
F 1 "Mounting_Hole_M3_Grounded" H 9228 10597 50  0000 L CNN
F 2 "Mounting_Holes:Mounting_Hole_M3_Grounded" H 9150 10500 50  0001 C CNN
F 3 "" H 9150 10500 50  0001 C CNN
	1    9100 10700
	1    0    0    -1  
$EndComp
$Comp
L power:GND #PWR0120
U 1 1
P 9100 11000
F 0 "#PWR0120" H 9100 11100 30  0001 C CNN
F 1 "GND" H 9100 10900 30  0001 C CNN
F 2 "" H 9100 11000 60  0000 C CNN
F 3 "" H 9100 11000 60  0000 C CNN
	1    9100 11000
	1    0    0    -1  
$EndComp
Wire Wire Line
	9100 10900 9100 11000
$Comp
L Mounting_Holes:Mounting_Hole_M3_Grounded MH1
U 1 1
P 9100 10200
F 0 "MH1" H 9228 10188 50  0000 L CNN
F 1 "Mounting_Hole_M3_Grounded" H 9228 10097 50  0000 L CNN
F 2 "Mounting_Holes:Mounting_Hole_M3_Grounded" H 9150 10000 50  0001 C CNN
F 3 "" H 9150 10000 50  0001 C CNN
	1    9100 10200
	1    0    0    -1  
$EndComp
$Comp
L power:GND #PWR0121
U 1 1
P 9100 10500
F 0 "#PWR0121" H 9100 10600 30  0001 C CNN
F 1 "GND" H 9100 10400 30  0001 C CNN
F 2 "" H 9100 10500 60  0000 C CNN
F 3 "" H 9100 10500 60  0000 C CNN
	1    9100 10500
	1    0    0    -1  
$EndComp
Wire Wire Line
	9100 10400 9100 10500
$EndSCHEMATC
